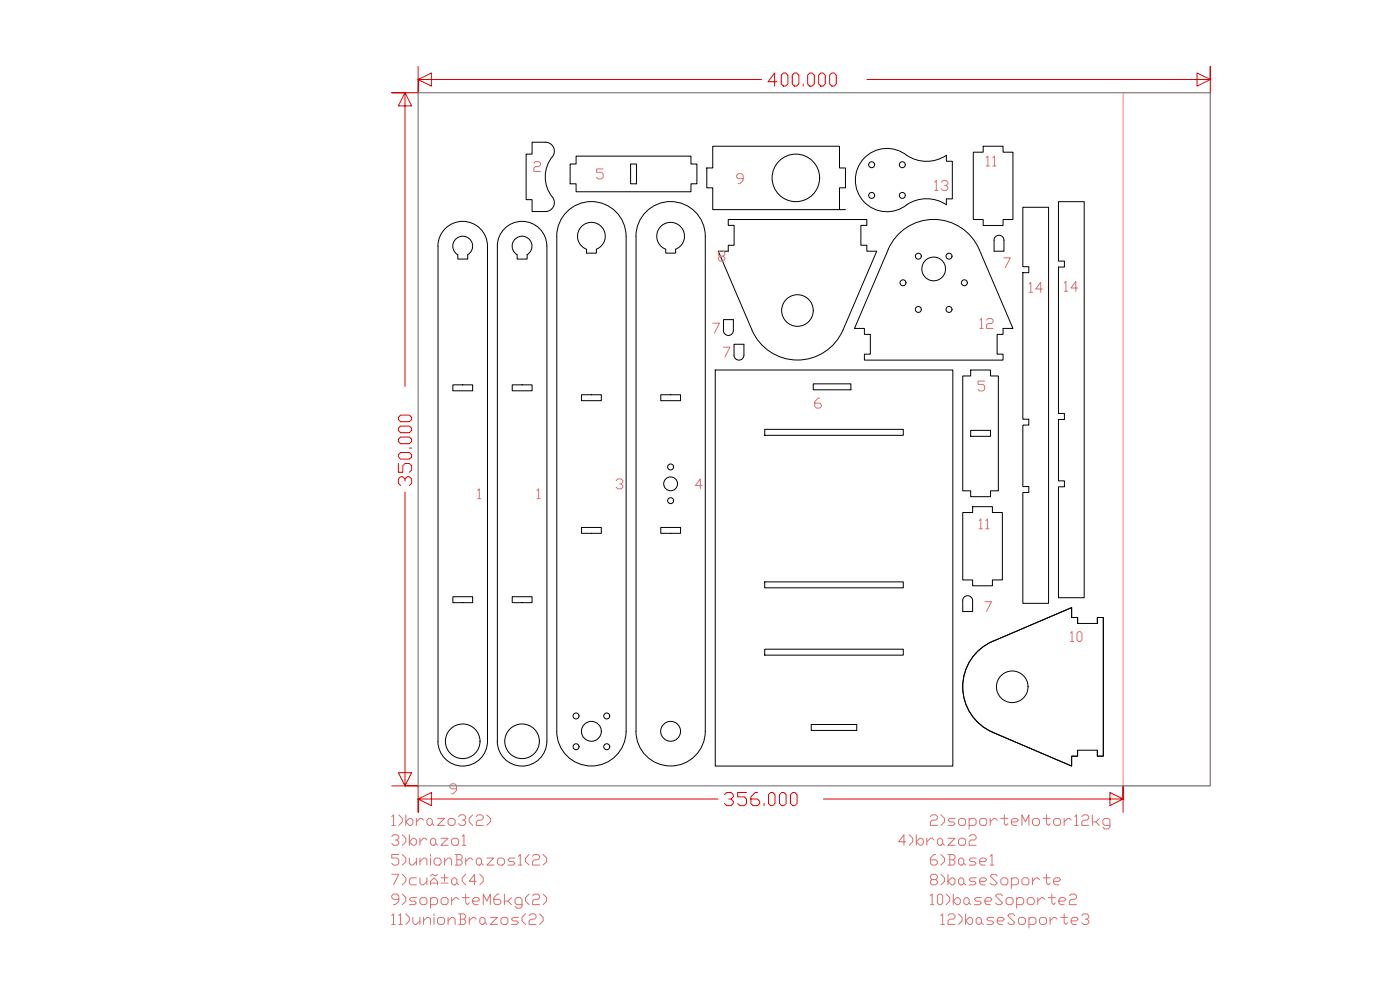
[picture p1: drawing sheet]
<svg xmlns="http://www.w3.org/2000/svg" width="707mm" height="500mm" viewBox="0 0 707 500" stroke-linecap="round" stroke-linejoin="round" font-family="sans-serif">
<!-- layer: 251 -->
<path d="M567 47h44v350h-44z" fill="none" stroke="#ff7f7f" stroke-width=".5"/>
<path d="M211 47h400v350h-400z" fill="none" stroke="#dcdcdc" stroke-width=".5"/>
<path d="M211 33v14v-7l7-3v6l-7-3h174M211 47h-13h7l3 6h-7l4-6v148M438 40h173l-7-3v6l7-3v-7v14M205 248v149l3-7h-7l4 7h6h-13M211 397v13v-7l7-3v7l-7-4h152M416 403h151l-7-3v7l7-4v-6v13" fill="none" stroke="#d00" stroke-width=".5"/>
<!-- layer: 0 -->
<g fill="none" stroke="#000" stroke-width=".5">
<path d="M291 79h58v4h3v10h-3v4h-58v-4h-3v-10h3zM360 74h64v11h3v10h-3v11h-64v-11h-3v-10h3zM491 77h5v-3h11v3h5v34h-5v3h-11v-3h-5zM279 99a5 5 0 0 1 1 5 5 5 0 0 1-5 3h-6v-6h-3v-23h3v-6h6a5 5 0 0 1 5 3 5 5 0 0 1-2 5 16 16 0 0 0 1 20M318 83h3v10h-3zM436 80a16 16 0 0 1 23-1 18 18 0 0 0 19-1v3h3v19h-3v3a19 19 0 0 0-23 2 16 16 0 0 1-20-4 16 16 0 0 1 1-21zM281 119a18 18 0 0 1 18-17 18 18 0 0 1 17 17M281 119v250a18 18 0 0 0 18 18 18 18 0 0 0 17-18v-250M293 115a7 7 0 0 1 11 0 7 7 0 0 1-3 11v2h-5v-2a7 7 0 0 1-3-11zM321 119a18 18 0 0 1 18-17 18 18 0 0 1 17 17M321 119v250a18 18 0 0 0 18 18 18 18 0 0 0 17-18v-250M333 115a7 7 0 0 1 11 0 7 7 0 0 1-3 11v2h-5v-2a7 7 0 0 1-3-11z"/>
<path d="M424 106h3M503 119a2.5 2.5 0 0 1 3 0 2.5 2.5 0 0 1 1 2v6h-5v-6zM517 105h13v200h-13v-56h3v-3h-3v-31h3v-3h-3v-74h3v-3h-3zM535 102h12v200h-12v-56h3v-3h-3v-31h3v-3h-3v-74h3v-3h-3zM221 124a13 13 0 0 1 13-12 13 13 0 0 1 12 12M221 124v250a13 13 0 0 0 13 13 13 13 0 0 0 12-13v-250M230 121a5 5 0 0 1 8 0 5 5 0 0 1-2 8v2h-5v-2a5 5 0 0 1-1-8zM251 124a13 13 0 0 1 13-12 13 13 0 0 1 12 12M251 124v250a13 13 0 0 0 13 13 13 13 0 0 0 12-13v-250M260 121a5 5 0 0 1 8 0 5 5 0 0 1-2 8v2h-5v-2a5 5 0 0 1-1-8zM448 126a25 25 0 0 1 24-15 25 25 0 0 1 22 15l18 40h-5v3h-3v10h3v3h-71v-3h4v-10h-4v-3h-4l17-40M365 167a2.5 2.5 0 0 0 3 2 2.5 2.5 0 0 0 2-2v-6h-5v6"/>
<path d="M371 174h5v5a2.5 2.5 0 0 1-3 3 2.5 2.5 0 0 1-2-3zM426 167a25 25 0 0 1-23 15 25 25 0 0 1-23-15l-17-40h5v-3h3v-10h-3v-3h70v3h-3v10h3v3h5l-17 40M229 194h10v3h-10zM259 194h10v3h-10zM294 199h10v3h-10zM334 199h10v3h-10zM361 187h120v200h-120zM411 194h19v3h-19zM486 190h4v-3h10v3h4v58h-4v3h-10v-3h-4zM386 217h70v3h-70zM490 217h10v3h-10zM486 259h5v-3h10v3h5v34h-5v3h-10v-3h-5z"/>
<path d="M294 266h10v3h-10zM334 266h10v3h-10zM386 294h70v3h-70zM229 301h10v3h-10zM259 301h10v3h-10zM487 301a2.5 2.5 0 0 1 3 0 2.5 2.5 0 0 1 1 2v6h-5v-6zM544 312v3v-3h-3v-5l-40 17M554 315v-3h3v70h-3v-3M554 315v-3h3v70h-3v-3h-10v3h-3v5l-40-17M554 315h-10v-3h-3v-5l-40 17M386 328h70v3h-70zM501 324a25 25 0 0 0-15 23 25 25 0 0 0 15 23"/>
<path d="M410 366h23v3h-23zM501 370l40 17v-5h3v-3"/>
<circle cx="402" cy="90" r="12"/>
<circle cx="440" cy="83" r="1.5"/>
<circle cx="440" cy="99" r="1.5"/>
<circle cx="456" cy="83" r="1.5"/>
<circle cx="456" cy="99" r="1.5"/>
<circle cx="464" cy="129" r="1.5"/>
<circle cx="471" cy="136" r="6"/>
<circle cx="479" cy="129" r="1.5"/>
<circle cx="403" cy="157" r="8"/>
<circle cx="456" cy="143" r="1.5"/>
<circle cx="464" cy="156" r="1.5"/>
<circle cx="479" cy="156" r="1.5"/>
<circle cx="487" cy="143" r="1.5"/>
<circle cx="339" cy="236" r="1.5"/>
<circle cx="339" cy="244" r="3"/>
<circle cx="339" cy="253" r="1.5"/>
<circle cx="511" cy="347" r="8"/>
<circle cx="234" cy="374" r="9"/>
<circle cx="264" cy="374" r="9"/>
<circle cx="291" cy="362" r="1.5"/>
<circle cx="291" cy="377" r="1.5"/>
<circle cx="299" cy="369" r="5"/>
<circle cx="306" cy="362" r="1.5"/>
<circle cx="306" cy="377" r="1.5"/>
<circle cx="339" cy="369" r="5"/>
</g>
<!-- layer: 251 -->
<g fill="none" stroke="#dd6e6e" stroke-width=".5">
<path d="M270 82h2h1l-1 2h-2v1v2h3M305 85h-4v2h3l1 1v2h-1h-2h-1M375 90h-2l-1-1 1-1h1l1 1v2l-1 2h-1M364 129l-1-1 1-1h1l1 1-1 1h-1l-1 2 1 1h1l1-1-1-2M507 130h3l-2 5M360 163h3l-2 5M365 175h4l-3 5M497 192h-3v2h2l1 1v2h-1h-1h-1M414 201h-1l-2 2v2l1 1h2l1-1-1-1h-3M241 248l1-1v5M241 252h2M271 248l1-1v5"/>
<path d="M271 252h2M311 243l1-1h2v1l-1 1M314 244v1v2h-2l-1-1M354 245h-3l3-3v5M497 304h4l-3 5M231 398h-3l-1-1 1-1h2l1 1v2l-2 2h-1"/>
</g>
<!-- layer: borde hoja -->
<path d="M211 47h400v350h-400z" fill="none" stroke="#767676" stroke-width=".5"/>
<g font-size="11.5" fill="#dd6e6e">
<text x="469" y="420">2)soporteMotor12kg</text>
<text x="469" y="450">8)baseSoporte</text>
<text x="197" y="460">9)soporteM6kg(2)</text>
<text x="469" y="460">10)baseSoporte2</text>
<text x="474" y="470">12)baseSoporte3</text>
</g>
<g font-size="11" fill="#d00">
<text x="387" y="45">400.000</text>
<text x="209" y="246" transform="rotate(-90 209 246)">350.000</text>
<text x="365" y="408">356.000</text>
</g>
<g font-size="9.3" fill="#dd6e6e">
<text x="494" y="167">12</text>
<text x="540" y="325">10</text>
<text x="197" y="418">1)brazo3(2)</text>
<text x="197" y="428">3)brazo1</text>
<text x="453" y="428">4)brazo2</text>
<text x="197" y="438">5)unionBrazos1(2)</text>
<text x="469" y="438">6)Base1</text>
<text x="197" y="448">7)cuña(4)</text>
<text x="197" y="468">11)unionBrazos(2)</text>
</g>
<g font-size="8.8" fill="#dd6e6e">
<text x="497" y="85">11</text>
<text x="471" y="97">13</text>
<text x="519" y="149">14</text>
<text x="537" y="148">14</text>
<text x="494" y="268">11</text>
</g>
</svg>
